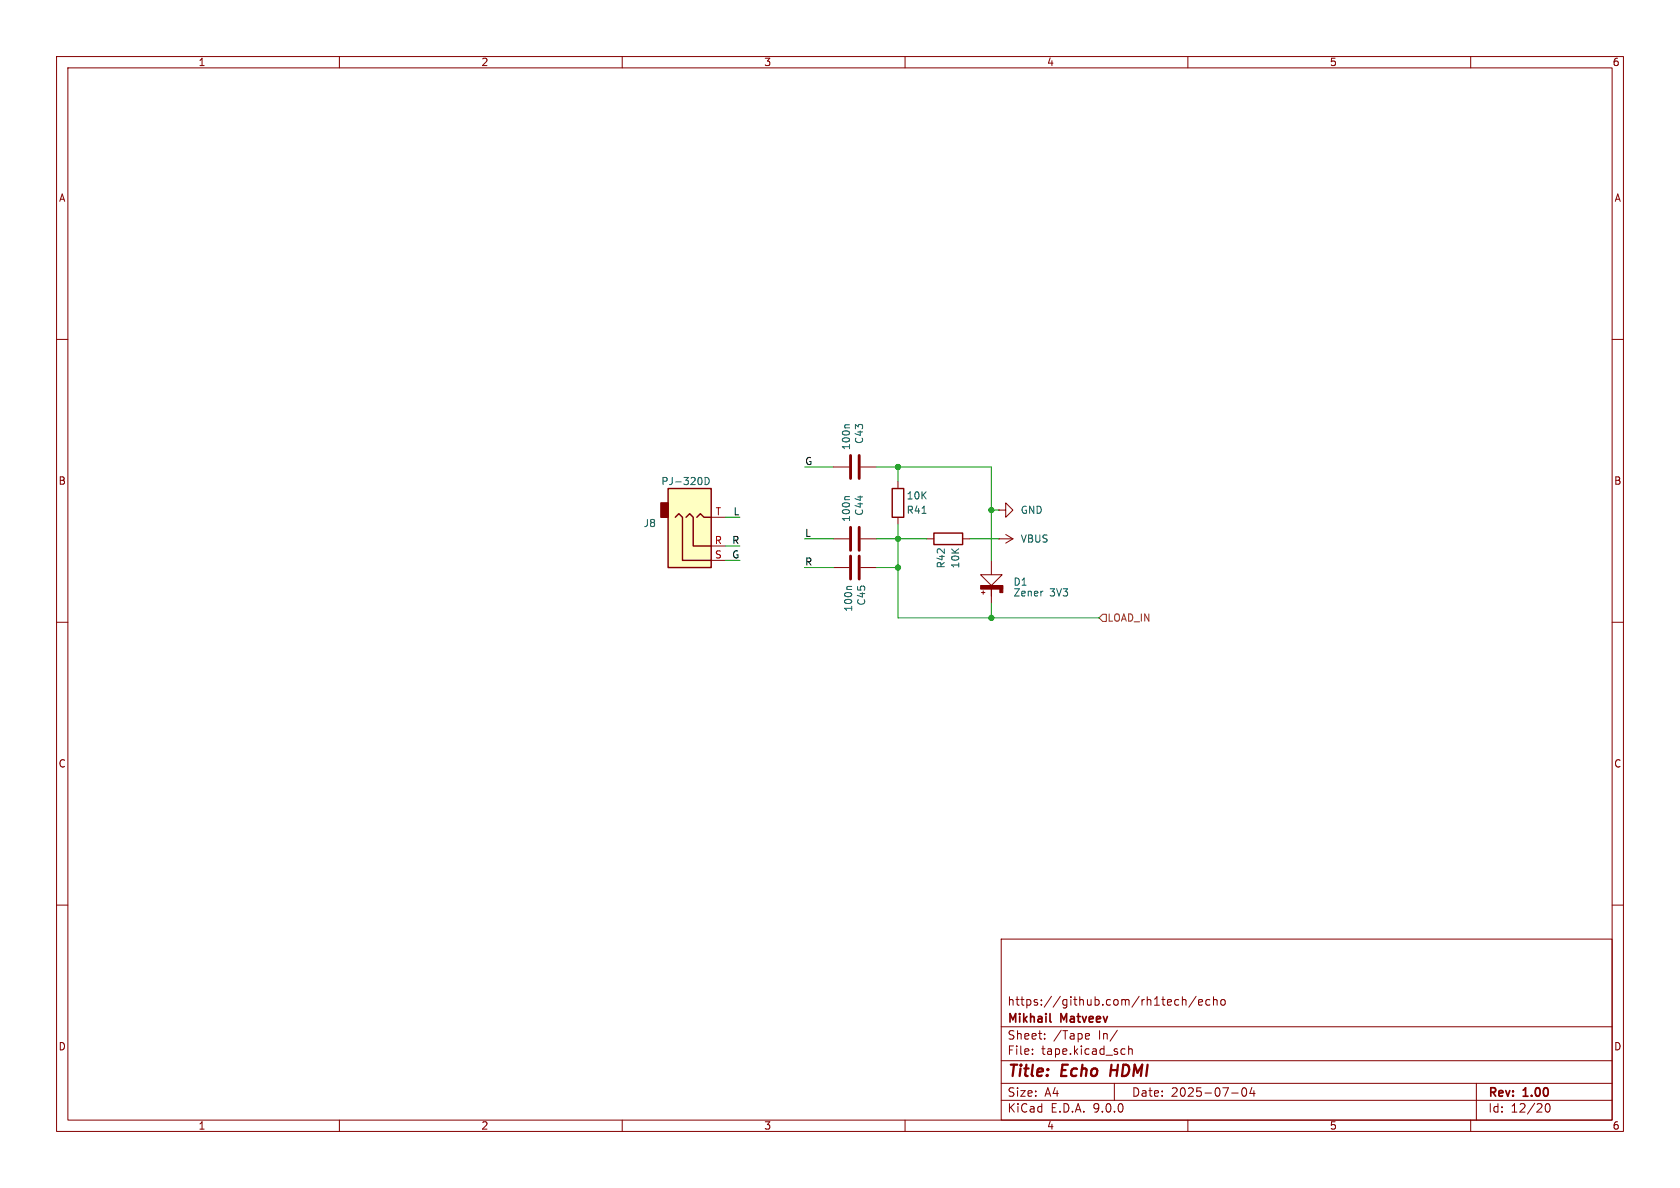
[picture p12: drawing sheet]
<svg xmlns="http://www.w3.org/2000/svg" width="297mm" height="210mm" viewBox="0 0 297 210" stroke-linecap="round" stroke-linejoin="round" font-family="sans-serif">
<g fill="none" stroke="#840000" stroke-width=".18">
<path d="M10 10h277v190h-277zM12 12h273v186h-273zM60 10v2M110 10v2M160 10v2M210 10v2M260 10v2M10 60h2M285 60h2M163.8 95.3h1.3M170.2 95.3h1.2M175.3 99.1v2.5"/>
<path d="M176.5 90.2h1.3v-1.3l1.3 1.3-1.3 1.2v-1.2M176.5 90.2h.1M10 110h2M173.4 101.6h3.8l-1.9 1.9zM175.3 104.1v2.6M285 110h2M10 160h2M177 166h108v32h-108zM207.7 177.6l.3 .1 .4-.1M208.4 176.8l-.4-.1-.3 .1M209 176.8l.2-.1 .4 .1 .1 .9M209 176.2v1.5"/>
<path d="M211.5 176.1l-1.3 2M211.9 177.2l.7-.1-.1-.3-.4-.1-.2 .2 .1 .7h.5M213.9 176.8l-.4-.1-.3 .3v.4l.1 .2h.6M214.5 176.8l.2-.1 .4 .1 .1 .9M214.5 176.2v1.5M215.9 176.8l.2-.1 .4 .1 .1 .6-.1 .2-.4 .1-.2-.1zM285 160h2M60 198v2M110 198v2M160 198v2M177 194.5h108M177 191.5h108"/>
<path d="M177 187.5h108M177 181.5h108M182.5 186.3v.1M182.5 185.5v.1M184.7 183.6v.1M184.7 182.8v.1M192.1 182.7l.4 .1 .1 .3-.7 .1M192.5 183.6l-.4 .1M197 191.5v3M197.5 182.1l-1.3 2M198.5 185.4l.4 .1M198.9 186.3l-.4 .1"/>
<path d="M199.5 185.5l.2-.1 .4 .1 .1 .9M199.5 184.9v1.5M210 198v2M217.7 193.2h1.2M219.7 192.4l.2-.1a.81 .81 0 0 1 .6 .6 .81 .81 0 0 1-.3 .8l-.2 .1a.81 .81 0 0 1-.3-1.4zM221.3 192.2l-.3 1.1h.9M221.7 192.8v1M260 198v2M261 191.5v6.5M273.3 195.2l.2-.1a.81 .81 0 0 1 .6 .6 .81 .81 0 0 1-.3 .8l-.1 .1a.81 .81 0 0 1-.4-1.4z"/>
</g>
<path d="M196.5 188.2l-.2 2" fill="none" stroke="#840000" stroke-width=".4"/>
<path d="M185.6 180.5l.2 .2" fill="none" stroke="#840000" stroke-width=".3"/>
<path d="M165.1 94.2h5.1v2.1h-5.1z" fill="none" stroke="#840000" stroke-width=".25"/>
<g fill="#840000" stroke="#840000" stroke-width=".18">
<path d="M176.8 103.5h.5v1.3h-.5z"/>
<path d="M173.4 103.5h3.9v.6h-3.9z"/>
</g>
<path d="M184.3 104.5h.1" fill="none" stroke="#006464" stroke-width=".18"/>
<path d="M118.1 86.4h7.6v13.9h-7.6z" fill="#ffffc2"/>
<path d="M116.8 88.9h1.3v2.5h-1.3z" fill="#840000" stroke="#840000" stroke-width=".25"/>
<path d="M118.1 86.4h7.6v13.9h-7.6zM119.4 91.4l.6-.6 .6 .6v7.7h5.1M121.3 91.4l.6-.6 .7 .6v5.1h3.1M123.2 91.4l.6-.6 .7 .6h1.2M157.7 86.4h2.1v5h-2.1z" fill="none" stroke="#840000" stroke-width=".25"/>
<g fill="none" stroke="#840000" stroke-width=".18">
<path d="M125.7 99.1h2.6M125.7 96.5h2.6M125.7 91.4h2.6M147.3 95.3h2.8M147.3 82.6h2.8M152.1 95.3h2.8M152.1 82.6h2.8M158.7 85.1v1.3M158.7 91.4v1.3M176.5 95.3h.1M176.5 95.3h2.6M177.8 94.5l1.3 .8"/>
<path d="M179.1 95.3l-1.3 .7M147.3 100.3h2.8M152.1 100.3h2.8"/>
</g>
<path d="M150.2 75.1h-.7l-.2 .2M124.7 84.4a.64 .64 0 0 1 .7 .6 .64 .64 0 0 1-.7 .7zM150.2 87.8h-.7l-.2 .2M163 90.7h.7M150.6 103.7h-.7l-.2 .1" fill="none" stroke="#006464" stroke-width=".18"/>
<path d="M150.4 80.5v4.1M150.4 93.2v4.1M150.4 98.3v4.1M151.9 80.5v4.1M151.9 93.2v4.1M151.9 98.3v4.1" fill="none" stroke="#840000" stroke-width=".51"/>
<path d="M194.9 108.6h.7v1.3h-.7l-.6-.7z" fill="none" stroke="#725600" stroke-width=".18"/>
<g fill="none" stroke="#009600" stroke-width=".18">
<path d="M128.3 91.4h2.5M128.3 99.1h2.5M128.3 96.5h2.5M142.2 82.6h5.1M142.2 95.3h5.1M154.9 82.6h20.4v16.5M154.9 95.3h8.9M158.7 82.6v2.5M158.7 92.7v16.5h35.6M171.4 95.3h5.1M175.3 90.2h1.2M142.2 100.3h5.1"/>
<path d="M154.9 100.3h3.8M175.3 106.7v2.5"/>
</g>
<g fill="#009600" stroke="#009600" stroke-width=".18">
<circle cx="158.7" cy="100.3" r=".46"/>
<circle cx="158.7" cy="95.3" r=".46"/>
<circle cx="175.3" cy="109.2" r=".46"/>
<circle cx="175.3" cy="90.2" r=".46"/>
<circle cx="158.7" cy="82.6" r=".46"/>
</g>
<g font-size="2.8" fill="#840000">
<text x="178" y="190.9">Title:</text>
<text x="187.7" y="190.9">Echo</text>
<text x="197.1" y="190.9">HDMI</text>
</g>
<g font-size="2.1" fill="#840000">
<text x="178" y="178">https://github.com/rh1tech/echo</text>
<text x="178" y="184">Sheet:</text>
<text x="178" y="181.2">Mikhail</text>
<text x="186.2" y="184">/Tape</text>
<text x="187.6" y="181.2">Matveev</text>
<text x="194.2" y="184">In/</text>
<text x="178" y="186.7">File:</text>
<text x="184.1" y="186.7">tape.kicad_sch</text>
<text x="178" y="196.9">KiCad</text>
<text x="178" y="194.1">Size:</text>
<text x="184.7" y="194.1">A4</text>
<text x="185.7" y="196.9">E.D.A.</text>
<text x="193.3" y="196.9">9.0.0</text>
<text x="200" y="194.1">Date:</text>
<text x="207" y="194.1">2025-07-04</text>
<text x="263" y="194.3">Rev:</text>
<text x="263" y="196.9">Id:</text>
<text x="267.1" y="196.9">12/20</text>
<text x="269.4" y="194.3">1.00</text>
</g>
<g font-size="1.8" fill="#840000">
<text x="35" y="11.9">1</text>
<text x="85" y="11.9">2</text>
<text x="135" y="11.9">3</text>
<text x="185" y="11.9">4</text>
<text x="235" y="11.9">5</text>
<text x="285" y="11.9">6</text>
<text x="10.3" y="35.9">A</text>
<text x="285.3" y="35.9">A</text>
<text x="10.3" y="85.9">B</text>
<text x="285.3" y="85.9">B</text>
<text x="10.3" y="135.9">C</text>
<text x="285.3" y="135.9">C</text>
<text x="10.3" y="185.9">D</text>
<text x="285.3" y="185.9">D</text>
<text x="35" y="199.9">1</text>
<text x="85" y="199.9">2</text>
<text x="135" y="199.9">3</text>
<text x="185" y="199.9">4</text>
<text x="235" y="199.9">5</text>
<text x="285" y="199.9">6</text>
</g>
<g font-size="1.8" fill="#0f0f0f">
<text x="142.2" y="82.3">G</text>
<text x="129.6" y="91.2">L</text>
<text x="142.2" y="95">L</text>
<text x="129.3" y="96.3">R</text>
<text x="129.3" y="98.8">G</text>
<text x="142.2" y="100.1">R</text>
</g>
<g font-size="1.8" fill="#006464">
<text x="150.5" y="79.7" transform="rotate(-90 150.5 79.7)">100n</text>
<text x="152.8" y="78.6" transform="rotate(-90 152.8 78.6)">C43</text>
<text x="116.8" y="86">PJ-320D</text>
<text x="160.2" y="88.5">10K</text>
<text x="113.7" y="93.4">J8</text>
<text x="150.5" y="92.4" transform="rotate(-90 150.5 92.4)">100n</text>
<text x="152.8" y="91.3" transform="rotate(-90 152.8 91.3)">C44</text>
<text x="160.2" y="91">R41</text>
<text x="180.3" y="91">GND</text>
<text x="167.2" y="100.6" transform="rotate(-90 167.2 100.6)">R42</text>
<text x="169.8" y="100.6" transform="rotate(-90 169.8 100.6)">10K</text>
<text x="180.3" y="96.1">VBUS</text>
<text x="153.2" y="107.2" transform="rotate(-90 153.2 107.2)">C45</text>
<text x="179.1" y="103.7">D1</text>
<text x="179.1" y="105.6">Zener</text>
<text x="185.6" y="105.6">3V3</text>
<text x="150.9" y="108.2" transform="rotate(-90 150.9 108.2)">100n</text>
</g>
<g font-size="1.8" fill="#a90000">
<text x="126.4" y="91.2">T</text>
<text x="126.3" y="96.3">R</text>
<text x="126.3" y="98.8">S</text>
</g>
<text font-size="1.8" fill="#725600" x="195.7" y="110.1">LOAD_IN</text>
<text font-size="1.1" fill="#840000" x="174.4" y="105.4" transform="rotate(-90 174.4 105.4)">+</text>
</svg>
